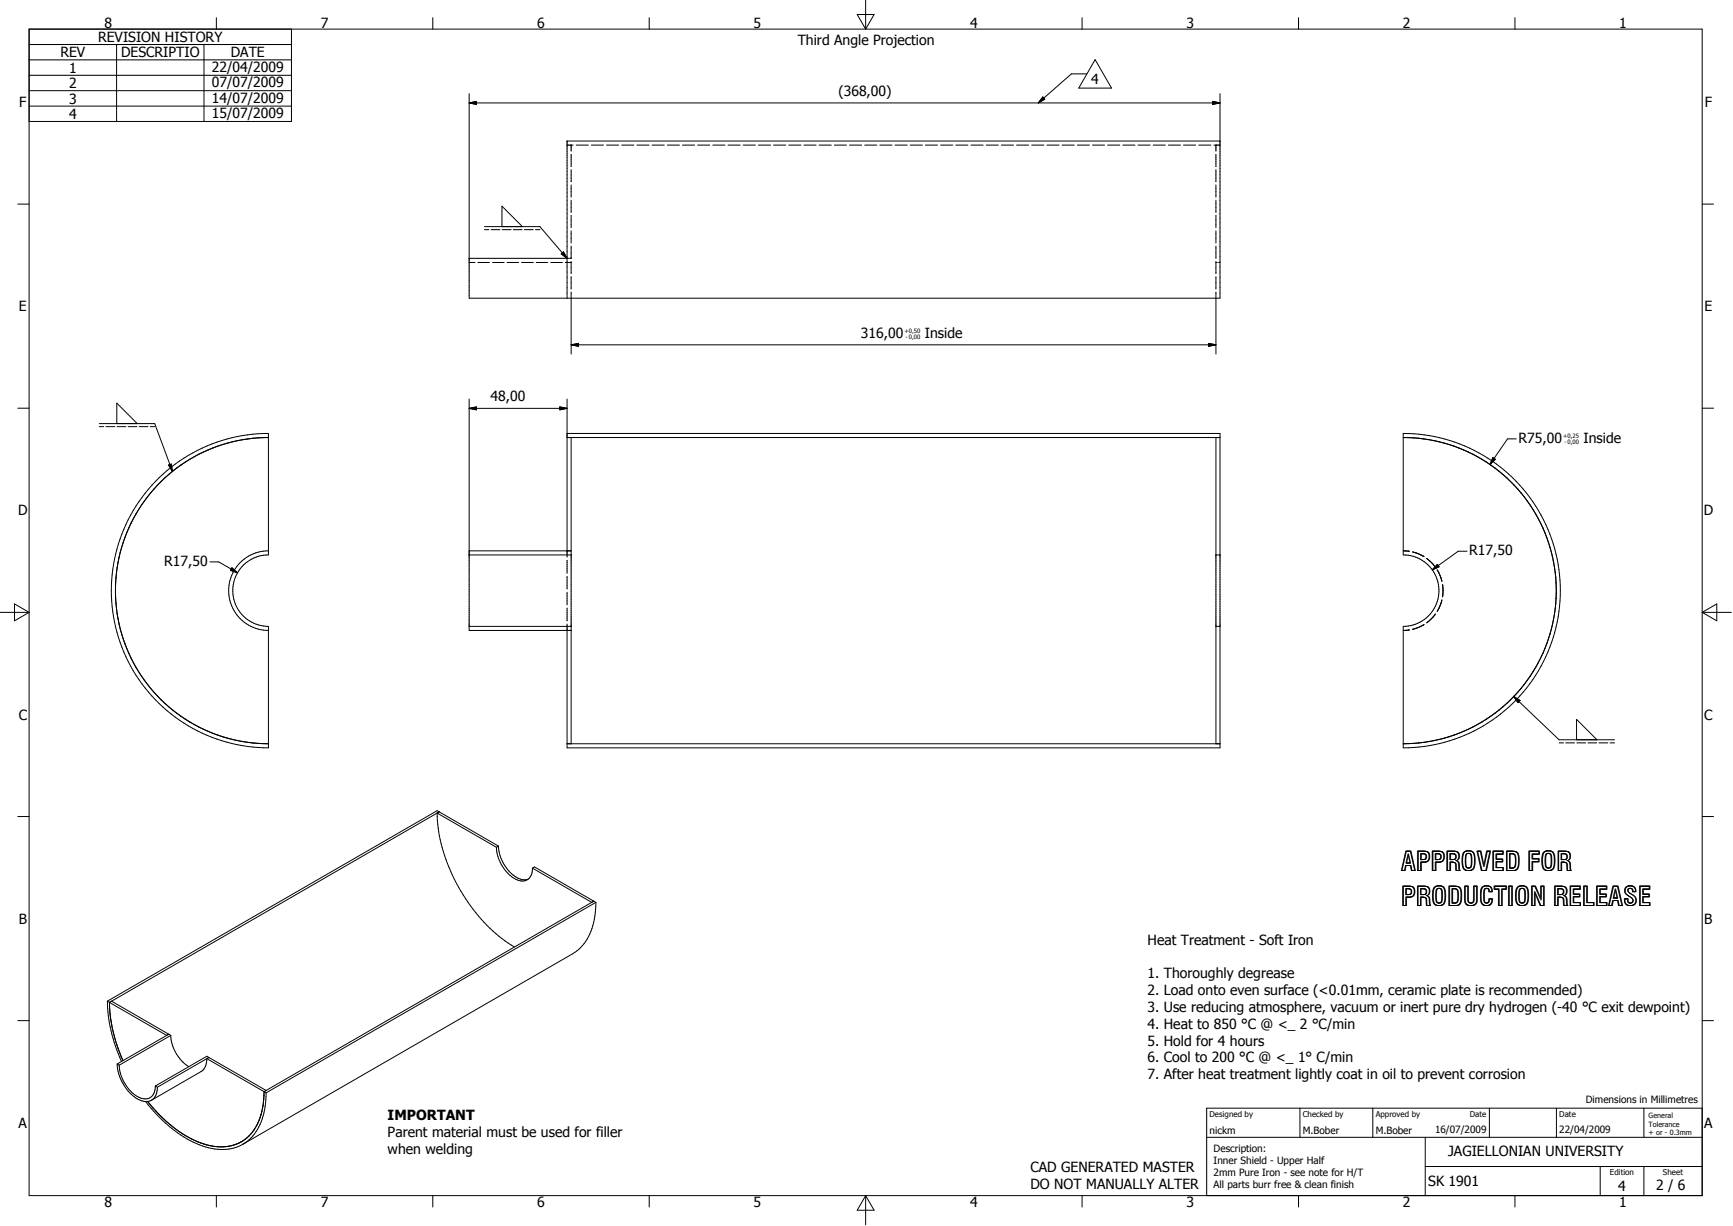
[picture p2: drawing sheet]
<svg xmlns="http://www.w3.org/2000/svg" width="594mm" height="420mm" viewBox="0 0 594 420" stroke-linecap="round" stroke-linejoin="round" font-family="sans-serif">
<g fill="none" stroke="#000" stroke-width=".34">
<path d="M296.7 0v10M10 10h573.4v399.6h-573.4zM10 15.3h89.9M40 15.3v26.3M69.9 15.3v26.3M74.2 6.1v3.9M99.9 10v31.6h-89.9M148.3 6.1v3.9M222.5 6.1v3.9M293.8 5h5.8l-2.9 5zM370.9 6.1v3.9M445.1 6.1v3.9"/>
<path d="M519.3 6.1v3.9M10 20.5h89.9M10 25.8h89.9M10 31.1h89.9M10 36.4h89.9M160.8 35.3l2.5-.5v1zM160.8 32.1v70.1h257.4v-70.1M160.8 35.3h257.4M357.4 33.2l.7 .8-2.2 1.3zM372.5 25.3h-5.3l-11.3 10M375.4 20.4l5.6 9.8h-11.3zM415.7 34.8l2.5 .5-2.5 .5z"/>
<path d="M194.4 49.7h2.1M195.8 49.7v2.1M195.8 52.9v4.1M195.8 58.1v4.2M197.5 49.7h4.2M202.7 49.7h4.2M207.9 49.7h4.2M213.1 49.7h4.2M218.3 49.7h4.2M223.5 49.7h4.2M228.7 49.7h4.2M233.9 49.7h4.2"/>
<path d="M239.1 49.7h4.2M244.3 49.7h4.2M249.5 49.7h4.2M254.7 49.7h4.2M259.9 49.7h4.2M265.2 49.7h4.1M270.4 49.7h4.1M275.6 49.7h4.1M280.8 49.7h4.1M286 49.7h4.1M291.2 49.7h4.1M296.4 49.7h4.1"/>
<path d="M301.6 49.7h4.1M306.8 49.7h4.1M312 49.7h4.2M317.2 49.7h4.2M322.4 49.7h4.2M327.6 49.7h4.2M332.8 49.7h4.2M338 49.7h4.2M343.2 49.7h4.2M348.4 49.7h4.2M353.6 49.7h4.2M358.8 49.7h4.2"/>
<path d="M364 49.7h4.2M369.2 49.7h4.2M374.4 49.7h4.2M379.6 49.7h4.2M384.9 49.7h4.1M390.1 49.7h4.1M395.3 49.7h4.1M400.5 49.7h4.1M405.7 49.7h4.1M410.9 49.7h4.1M416.1 49.7h2.1M416.8 49.7v2.1"/>
<path d="M416.8 52.9v4.1M416.8 58.1v4.2M418.2 48.3h-223.8v53.9M6.1 69.9h3.9M166.1 77.6h19l9.3 10.9M166.1 78.7h1.5M168.3 78.7h3.1M172.1 77.6v-7l7 7M172.1 78.7h3.1M175.9 78.7h3.1M179.7 78.7h3.1M183.5 78.7h1.6"/>
<path d="M195.8 63.3v4.2M195.8 68.6v4.2M195.8 73.8v4.2M195.8 79.1v4.2M416.8 63.3v4.2M416.8 68.6v4.2M416.8 73.8v4.2M416.8 79.1v4.2M583.4 69.9h3.9M160.8 89.9h2M160.8 88.5h34M163.8 89.9h4"/>
<path d="M168.8 89.9h4M173.8 89.9h4M178.8 89.9h4M183.8 89.9h4M188.8 89.9h4M192.4 87l.7-.7 1.3 2.2zM193.8 89.9h2M195.8 84.3v4.2h-.5M195.8 89.6v4.2M195.8 94.8v4.2M416.8 84.3v4.2M416.8 89.6v4.2"/>
<path d="M416.8 94.8v4.2M416.8 89.9h.4M417.7 89.9h.5M195.8 118.1l2.5-.5v1zM195.8 100.1v21.2M195.8 118.1h221M414.3 117.6l2.5 .5-2.5 .5zM416.8 100.1v21.2M6.1 139.8h3.9M160.8 139.9l2.5-.5v1zM160.8 136.7v79.3h35M160.8 139.9h33.6"/>
<path d="M191.9 139.4l2.5 .5-2.5 .5zM194.4 136.7v54.2M583.4 139.8h3.9M34 145.1h19l6.1 16.4M34 146.2h1.6M36.3 146.2h3.1M40 145.1v-7l7 7M40.1 146.2h3.1M43.9 146.2h3M47.7 146.2h3M51.5 146.2h1.5M57.8 159.3l.9-.3 .4 2.5z"/>
<path d="M92 149.9a52.5 52.5 0 0 0-52.4 52.4 52.5 52.5 0 0 0 52.4 52.5M194.4 148.5h223.8v107.7h-223.8v-42.4M194.4 149.9h223.8M195.8 149.9v104.9M416.8 149.9v104.9M481 148.5a53.9 53.9 0 0 1 53.8 53.8 53.9 53.9 0 0 1-53.8 53.9v-41.6a12.2 12.2 0 0 0 12.2-12.3 12.2 12.2 0 0 0-12.2-12.2zM481 149.9a52.5 52.5 0 0 1 52.4 52.4 52.5 52.5 0 0 1-52.4 52.5M511.7 156.8l.8 .6-1.8 1.7zM519.7 150.3h-3l-6 8.8M54.6 163.6a53.8 53.8 0 0 1 37.4-15.1v41.6a12.2 12.2 0 0 0-12.2 12.2 12.2 12.2 0 0 0 12.2 12.3v41.6a53.9 53.9 0 0 1-49.9-33.7 53.9 53.9 0 0 1 12.5-58.9zM72 192.5h3l6.4 3.7M79.5 194.5l1.9 1.7-2.4-.8z"/>
<path d="M92 188.7a13.6 13.6 0 0 0-13.6 13.6 13.6 13.6 0 0 0 13.6 13.7M160.8 190.1h35M160.8 188.7h35M194.4 192v4.3M194.4 197.4v4.4M416.8 190.1h1.4M481 188.7l2.1 .2M484.1 189.1l2.1 .6 1.9 1M489 191.3l3 3M492.6 195.2l1.6 3.9M492.7 193.4l.5 .8-2.3 1zM502.8 188.8h-3l-8.9 6.4"/>
<path d="M0 209.8h10M5 206.9l5 2.9-5 2.9zM160.8 214.6h35M194.4 202.9v4.3M194.4 208.3v4.4M416.8 214.6h1.4M483.1 215.8l-2.1 .2M488.1 214l-1.9 .9-2.1 .7M492 210.3l-3 3.1M494.2 205.5l-1.6 4M494.4 200.2l.2 2.1-.2 2.2M583.4 209.8h10"/>
<path d="M583.4 209.8l5-2.9v5.8zM518.9 238.6l2.1 1.4-.7 .7zM518.9 238.6l15.5 14.8h19M194.4 254.8h223.8M534.4 254.5h1.5M536.7 254.5h3M540.4 253.4v-7l7 7M540.5 254.5h3M544.3 254.5h3M548.1 254.5h3M551.9 254.5h1.5M6.1 279.7h3.9"/>
<path d="M149.8 278.5l20.3 11.8M149.8 278.5a58.9 58.9 0 0 0 15.2 36.4 46 46 0 0 0 11.3 9.5M150.5 278.1l20.4 11.8M150.5 278.1l-.7 .4M150.5 278.1l-.7-.4-113 65.3M150.5 278.1l-113 65.3M583.4 279.7h3.9M170.1 290.3a12.6 12.6 0 0 0 8.2 11.4 3.6 3.6 0 0 0 4.2-4.3M170.9 289.9l-.8 .4M170.9 289.9a12.9 12.9 0 0 0 8 11.4l2.1-.1M182.5 297.4l.7-.4 20.3 11.7M182.5 297.4l20.3 11.7 .7-.4"/>
<path d="M203.5 308.7l.7 .4M203.5 308.7l-113 65.3M204.2 309.1a21.3 21.3 0 0 1-5.8 16.1l-2.1 1.6-113.1 65.2M204.2 309.1l-113 65.3M6.1 349.6h3.9M36.8 343l.7 .4M36.8 343a52.7 52.7 0 0 0 4.8 20.6M37.5 343.4l.7-.4 19.6 11.3M37.5 343.4l19.6 11.3 .7-.4M37.5 343.4a49.9 49.9 0 0 0 4.6 20M57.8 354.3l.7 .4M57.8 354.3l-17.6 10.2"/>
<path d="M58.5 354.7l-17.6 10.2M58.5 354.7a13.6 13.6 0 0 0 6.2 10.7M583.4 349.6h3.9M40.2 364.5l.7 .4M40.2 364.5a14.5 14.5 0 0 0 8.5 12.6l1.5 .3 1.7-.5M40.9 364.9a13.1 13.1 0 0 0 7.7 11.4 3.5 3.5 0 0 0 4.6-3.7v-.6M53.2 372l.8 .5M54 372.5a4.9 4.9 0 0 1-2.1 4.4M70.9 362.7a4.8 4.8 0 0 1-2 4.4l-17 9.8M70.9 362.7l19.6 11.3M71.6 362.3l-17.6 10.2M71.6 362.3l-.7-.5-17.7 10.2"/>
<path d="M71.6 362.3l19.6 11.3-.7 .4M71.6 362.3l-.7 .4M90.5 374a20.6 20.6 0 0 1-5.8 15.7 15.4 15.4 0 0 1-15.9 1.8 42.9 42.9 0 0 1-18.2-14.2M90.5 374l.7 .4M91.2 374.4a21.3 21.3 0 0 1-5.8 16.1 15.5 15.5 0 0 1-16 2.1 44.9 44.9 0 0 1-19.5-15.3M445.6 379.6v10M470.5 379.6v10M510.5 379.6v10M533.5 379.6v10M563.5 379.6v10M583.4 379.6h-169.8v30M413.6 389.6h169.8"/>
<path d="M488.5 399.6h94.9M488.5 389.6v20M548.5 399.6v10M563.5 399.6v10M74.2 409.6v3.9M148.3 409.6v3.9M222.5 409.6v3.9M296.7 409.6v10M296.7 409.6l2.9 5h-5.8zM370.9 409.6v3.9M445.1 409.6v3.9M519.3 409.6v3.9"/>
</g>
<g fill="#000">
<path d="M160.8 35.3l2.5-.5v1zM357.4 33.2l.7 .8-2.2 1.3zM415.7 34.8l2.5 .5-2.5 .5zM192.4 87l.7-.7 1.3 2.2zM195.8 118.1l2.5-.5v1zM414.3 117.6l2.5 .5-2.5 .5zM160.8 139.9l2.5-.5v1zM57.8 159.3l.9-.3 .4 2.5zM191.9 139.4l2.5 .5-2.5 .5zM511.7 156.8l.8 .6-1.8 1.7zM79.5 194.5l1.9 1.7-2.4-.8zM492.7 193.4l.5 .8-2.3 1z"/>
<path d="M518.9 238.6l2.1 1.4-.7 .7z"/>
</g>
<g font-size="9.2">
<text x="480.2" y="298.3">APPROVED FOR</text>
<text x="480.2" y="310.3">PRODUCTION RELEASE</text>
</g>
<g font-size="4.8">
<text x="35.8" y="9.6">8</text>
<text x="110" y="9.6">7</text>
<text x="184.1" y="9.6">6</text>
<text x="258.3" y="9.6">5</text>
<text x="332.5" y="9.6">4</text>
<text x="406.7" y="9.6">3</text>
<text x="480.8" y="9.6">2</text>
<text x="555" y="9.6">1</text>
<text x="33.6" y="14.4">REVISION HISTORY</text>
<text x="273.4" y="15.6">Third Angle Projection</text>
<text x="20.7" y="19.7">REV</text>
<text x="41.5" y="19.7">DESCRIPTIO</text>
<text x="79.1" y="19.7">DATE</text>
<text x="23.7" y="24.9">1</text>
<text x="72.6" y="24.6">22/04/2009</text>
<text x="72.6" y="29.9">07/07/2009</text>
<text x="374" y="28.7">4</text>
<text x="23.7" y="30.2">2</text>
<text x="23.7" y="35.5">3</text>
<text x="72.6" y="35.2">14/07/2009</text>
<text x="287.4" y="32.8">(368,00)</text>
<text x="6.6" y="36.7">F</text>
<text x="23.7" y="40.7">4</text>
<text x="72.6" y="40.4">15/07/2009</text>
<text x="584.3" y="36.7">F</text>
<text x="6.5" y="106.6">E</text>
<text x="584.2" y="106.6">E</text>
<text x="295.1" y="115.7">316,00</text>
<text x="317" y="115.7">Inside</text>
<text x="168.1" y="137.5">48,00</text>
<text x="520.5" y="151.8">R75,00</text>
<text x="542.8" y="151.8">Inside</text>
<text x="6.2" y="176.6">D</text>
<text x="584" y="176.6">D</text>
<text x="503.6" y="190.2">R17,50</text>
<text x="56.3" y="193.9">R17,50</text>
<text x="6.4" y="246.5">C</text>
<text x="584.1" y="246.5">C</text>
<text x="6.4" y="316.4">B</text>
<text x="584.2" y="316.4">B</text>
<text x="393.3" y="323.7">Heat Treatment - Soft Iron</text>
<text x="393.3" y="335.2">1. Thoroughly degrease</text>
<text x="393.3" y="340.9">2. Load onto even surface (&lt;0.01mm, ceramic plate is recommended)</text>
<text x="393.3" y="346.7">3. Use reducing atmosphere, vacuum or inert pure dry hydrogen (-40 °C exit dewpoint)</text>
<text x="393.3" y="352.5">4. Heat to 850 °C @ &lt;_ 2 °C/min</text>
<text x="393.3" y="358.2">5. Hold for 4 hours</text>
<text x="393.3" y="364">6. Cool to 200 °C @ &lt;_ 1° C/min</text>
<text x="393.3" y="369.7">7. After heat treatment lightly coat in oil to prevent corrosion</text>
<text x="132.9" y="383.8">IMPORTANT</text>
<text x="6.4" y="386.4">A</text>
<text x="132.9" y="389.6">Parent material must be used for filler</text>
<text x="584.1" y="386.4">A</text>
<text x="132.9" y="395.3">when welding</text>
<text x="353.2" y="401.6">CAD GENERATED MASTER</text>
<text x="496.3" y="396">JAGIELLONIAN UNIVERSITY</text>
<text x="353.2" y="407.4">DO NOT MANUALLY ALTER</text>
<text x="489.5" y="406.4">SK 1901</text>
<text x="554.6" y="407.8">4</text>
<text x="567.7" y="407.5">2 / 6</text>
<text x="35.8" y="413.5">8</text>
<text x="110" y="413.5">7</text>
<text x="184.1" y="413.5">6</text>
<text x="258.3" y="413.5">5</text>
<text x="332.5" y="413.5">4</text>
<text x="406.7" y="413.5">3</text>
<text x="480.8" y="413.5">2</text>
<text x="555" y="413.5">1</text>
</g>
<g font-size="3.4">
<text x="543.6" y="377.7">Dimensions in Millimetres</text>
<text x="414.6" y="388.6">nickm</text>
<text x="446.5" y="388.5">M.Bober</text>
<text x="471.5" y="388.5">M.Bober</text>
<text x="491.9" y="388.1">16/07/2009</text>
<text x="534.5" y="388.1">22/04/2009</text>
<text x="416" y="394.7">Description:</text>
<text x="416" y="398.8">Inner Shield - Upper Half</text>
<text x="416" y="402.9">2mm Pure Iron - see note for H/T</text>
<text x="416" y="407.1">All parts burr free &amp; clean finish</text>
</g>
<g font-size="2.7">
<text x="414.6" y="382.7">Designed by</text>
<text x="446.6" y="382.7">Checked by</text>
<text x="471.5" y="382.7">Approved by</text>
<text x="503.8" y="382.6">Date</text>
<text x="534.5" y="382.6">Date</text>
<text x="551.8" y="402.7">Edition</text>
<text x="570" y="402.7">Sheet</text>
</g>
<g font-size="2.5">
<text x="565.1" y="383">General</text>
<text x="565.1" y="386">Tolerance</text>
<text x="565.1" y="388.9">+ or - 0.3mm</text>
</g>
<g font-size="2">
<text x="310" y="114">+0,50</text>
<text x="310.4" y="116.1">- 0,00</text>
<text x="535.8" y="150.1">+0,25</text>
<text x="536.2" y="152.1">- 0,00</text>
</g>
</svg>
